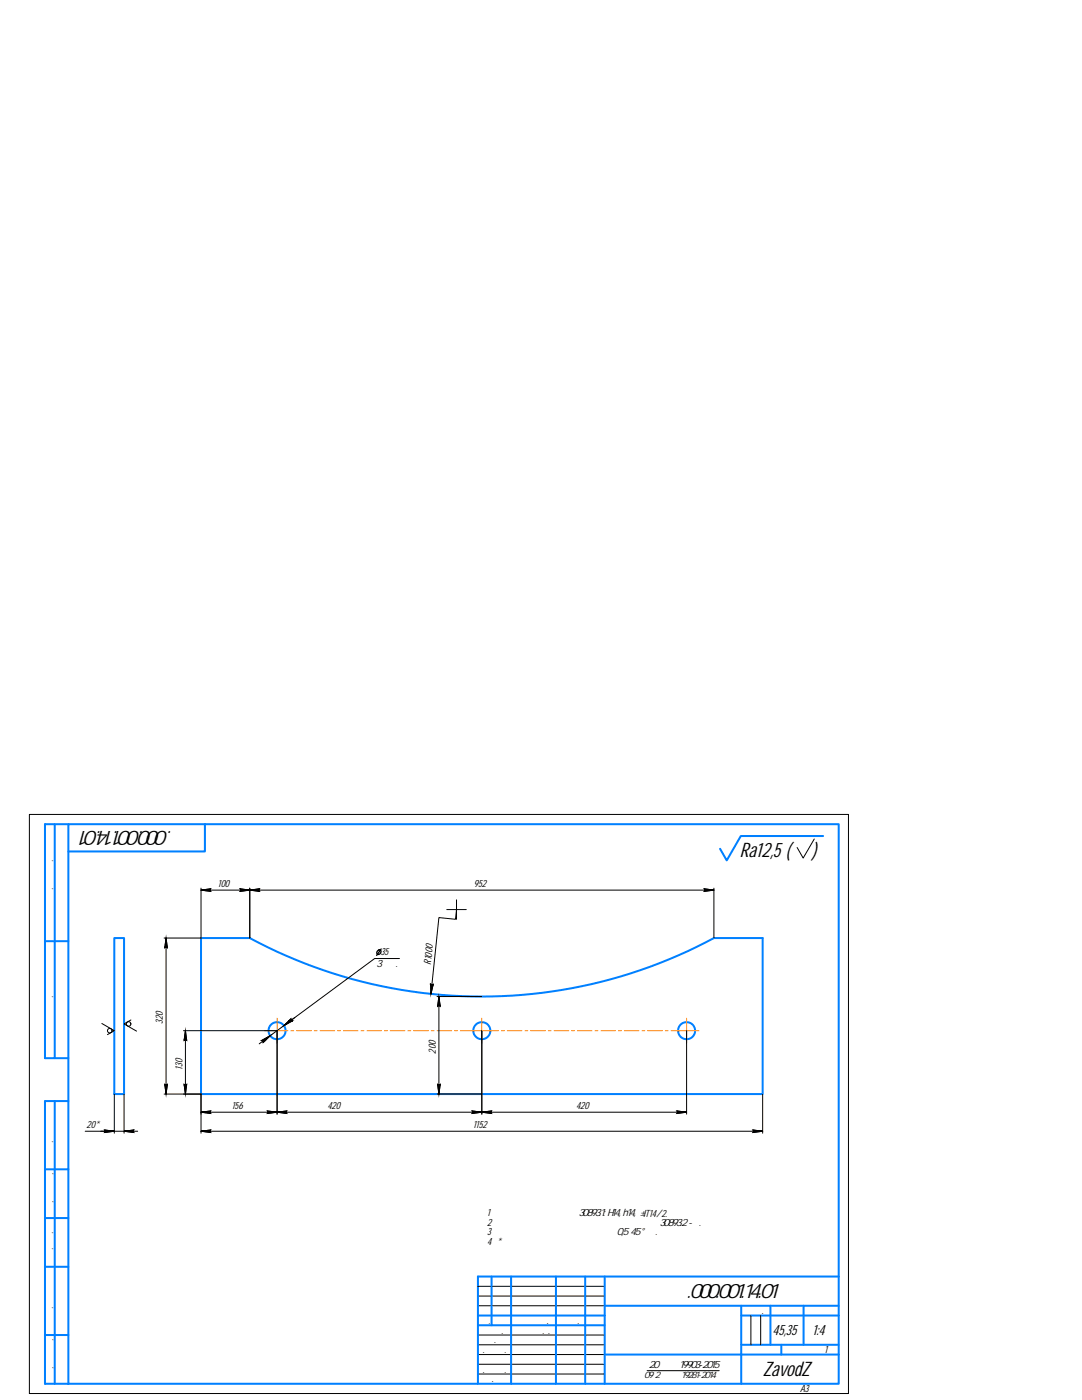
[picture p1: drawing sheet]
<svg xmlns="http://www.w3.org/2000/svg" width="216mm" height="279mm" viewBox="0 0 216 279" stroke-linecap="round" stroke-linejoin="round" font-family="sans-serif">
<g fill="none" stroke="#0080ff" stroke-width=".4">
<path d="M10.9 164.5v46.7M13.6 164.5h153.8v111.7h-153.8zM13.6 164.5h-4.6v46.7h4.6M40.9 164.5v5.4h-27.3M164.2 166.8h-16.4l-2.8 4.9-1.3-2.3M9 187.8h4.6M22.8 187.2h2v31.1h-2zM40.1 187.2h9.7a97.7 97.7 0 0 0 92.7 0h9.7v31.1h-112.1zM10.9 219.7v56.5M13.6 219.7h-4.6v56.5h4.6M9 233.4h4.6M9 252.8h4.6"/>
<path d="M9 243.1h4.6M98.1 254.8v9.7M102 254.8v21.4M110.9 254.8v21.4M116.8 254.8v21.4M120.7 254.8v21.4M167.4 254.8h-72v21.4M9 266.4h4.6M95.4 262.5h25.3M95.4 264.5h25.3M120.7 270.3h46.7M120.7 260.6h46.7"/>
<path d="M147.9 262.5h19.5M147.9 260.6v15.6M147.9 268.4h19.5M153.7 260.6v7.8M155.9 268.4v1.9M160.3 260.6v7.8"/>
<circle cx="55.3" cy="205.7" r="1.7"/>
<circle cx="96.1" cy="205.7" r="1.7"/>
<circle cx="137" cy="205.7" r="1.7"/>
</g>
<g fill="none" stroke="#000" stroke-width=".2">
<path d="M5.9 162.5h163.4v115.6h-163.4zM40.1 177.6l1.9-.2-.1 .2 .1 .3zM40.1 177.2v10h-7.4M40.1 177.6h102.4M47.9 177.4l1.9 .2-1.9 .3 .2-.3zM49.8 177.6l2-.2-.2 .2 .2 .3zM49.8 177.2v10M91.1 179.6v3.9M140.5 177.4l2 .2-2 .3 .2-.3zM142.5 177.2v10M162.5 167.4l-2.2 3.8-1.2-2.1M33.1 187.2l.3 2-.3-.2-.2 .2z"/>
<path d="M33.1 187.2v31.1M79.7 191.3h-4.9l-20.9 15.4-1.7 1 .3 .1v.3l1.4-1.4-2.2 1.6M85.9 196.4l.3 .2 .2-.2-.4 2zM87.2 198.9h8.9M87.6 198.9l.2 1.9-.2-.2-.3 .2zM87.6 198.9v19.4M89.1 181.5h3.9M91.1 181.5l-.2 2-3.3-.4-1.6 15.3M20.3 204.3l2.5 1.4-1.4 .8M22.8 218.3v7.9M24.8 218.3v7.9M26.1 203.6l-1.3 .7 2.4 1.5"/>
<path d="M32.7 218.3h7.4v7.9M32.9 216.4l.2 .2 .3-.2-.3 1.9zM36.6 205.7h18.7v16.7M36.7 216.4l.3 .2 .3-.2-.3 1.9zM37 205.7l.3 1.9-.3-.2-.3 .2zM37 205.7v12.6M58.8 203.1l-2.1 1.6 1.4-1.4v.3l.3 .1-1.7 1M87.2 218.3h8.9M87.3 216.4l.3 .2 .2-.2-.2 1.9zM96.1 205.7v16.7M137 205.7v16.7M152.2 218.3v7.9"/>
<path d="M17 225.8h7.8l1.9 .2-.2-.2 .2-.3-1.9 .3h2.7M20.1 225.8h2.7l-1.9 .2 .2-.2-.2-.3 1.9 .3M40.1 225.8l1.9-.3-.1 .3 .1 .2zM40.1 222l1.9-.3-.1 .3 .1 .2zM40.1 225.8h112.1M40.1 222h96.9M53.3 221.7l2 .3-2 .2 .2-.2zM55.3 222l1.9-.3-.2 .3 .2 .2zM94.2 221.7l1.9 .3-1.9 .2 .2-.2zM96.1 222l2-.3-.2 .3 .2 .2zM135.1 221.7l1.9 .3-1.9 .2 .2-.2zM150.2 225.5l2 .3-2 .2 .2-.2z"/>
<path d="M95.4 258.7h25.3M95.4 256.7h25.3M95.4 260.6h25.3M95.4 266.4h25.3M95.4 268.4h25.3M95.4 270.3h25.3M95.4 272.3h25.3M95.4 274.2h25.3M129.1 273.5h14.4M149.8 262.5v5.9M151.8 262.5v5.9"/>
<circle cx="21.9" cy="205.7" r=".45"/>
<circle cx="25.7" cy="204.3" r=".45"/>
</g>
<g fill="#000" stroke="#000" stroke-width=".2">
<path d="M32.9 189h.2l-.2 .2zM33.1 187.2l.3 1.8h-.5zM33.1 189h.3v.2zM85.9 196.6h.5l-.4 1.8zM86.2 196.6l.2-.2v.2zM87.6 198.9l.2 1.7h-.4zM32.9 216.4l.2 .2h-.2zM32.9 216.6h.5l-.3 1.7zM33.1 216.6l.3-.2v.2zM36.7 216.4l.3 .2h-.2zM36.8 216.6h.4l-.2 1.7zM36.8 207.4h.2l-.3 .2z"/>
<path d="M37 205.7l.2 1.7h-.4zM37 207.4h.2l.1 .2zM37 216.6l.3-.2-.1 .2zM52.2 207.7h.7zM52.2 207.7l1.7-1-1 1zM57.7 203.6l.7 .1zM58.1 203.3v.3h-.4zM87.3 216.4l.3 .2h-.2zM87.4 200.6h.2l-.3 .2zM87.4 216.6h.4l-.2 1.7zM87.6 200.6h.2v.2zM87.6 216.6l.2-.2v.2z"/>
<path d="M40.1 177.6l1.9-.2-.1 .2zM40.1 177.6l1.9 .3-.1-.3z"/>
<path d="M47.9 177.4l1.9 .2h-1.7zM48.1 177.6l-.2 .3 1.9-.3z"/>
<path d="M49.8 177.6l2-.2-.2 .2zM49.8 177.6l2 .3-.2-.3z"/>
<path d="M140.5 177.4l2 .2h-1.8zM140.7 177.6l-.2 .3 2-.3z"/>
<path d="M85.9 196.4l.3 .2zM85.9 196.4l.3 .2h-.3z"/>
<path d="M52.2 207.7l.6 .1zM52.5 207.8h.3l-.3 .3z"/>
<path d="M57.6 203.7h.8zM56.7 204.7l.9-1h.8z"/>
<path d="M20.9 225.5l1.9 .3h-1.7zM21.1 225.8l-.2 .2 1.9-.2z"/>
<path d="M24.8 225.8l1.9-.3-.2 .3zM24.8 225.8l1.9 .2-.2-.2z"/>
<path d="M40.1 225.8l1.9-.3-.1 .3zM40.1 225.8l1.9 .2-.1-.2z"/>
<path d="M40.1 222l1.9-.3-.1 .3zM40.1 222l1.9 .2-.1-.2z"/>
<path d="M53.3 221.7l2 .3h-1.8zM53.5 222l-.2 .2 2-.2z"/>
<path d="M55.3 222l1.9-.3-.2 .3zM55.3 222l1.9 .2-.2-.2z"/>
<path d="M94.2 221.7l1.9 .3h-1.7zM94.4 222l-.2 .2 1.9-.2z"/>
<path d="M96.1 222l2-.3-.2 .3zM96.1 222l2 .2-.2-.2z"/>
<path d="M135.1 221.7l1.9 .3h-1.7zM135.3 222l-.2 .2 1.9-.2z"/>
<path d="M150.2 225.5l2 .3h-1.8zM150.4 225.8l-.2 .2 2-.2z"/>
</g>
<g fill="none" stroke="#ff8000" stroke-width=".2">
<path d="M55.3 203.2v2.5h-2.5M57.4 205.7h-2.1v2.5M58 205.7h.6M59.2 205.7h2.9M62.7 205.7h.6M63.9 205.7h2.9M67.4 205.7h.6M68.5 205.7h3M72 205.7h.6M73.2 205.7h2.9M76.7 205.7h.6M77.9 205.7h2.9"/>
<path d="M81.4 205.7h.6M82.5 205.7h3M86.1 205.7h.5M87.2 205.7h2.9M90.7 205.7h.6M91.9 205.7h2.9M93.7 205.7h4.9M95.4 205.7h.6M96.1 203.2v5M96.6 205.7h2.9M100.1 205.7h.5M101.2 205.7h2.9"/>
<path d="M104.7 205.7h.6M105.9 205.7h2.9M109.4 205.7h.6M110.6 205.7h2.9M114.1 205.7h.5M115.2 205.7h3M118.7 205.7h.6M119.9 205.7h2.9M123.4 205.7h.6M124.6 205.7h2.9M128.1 205.7h.6M129.2 205.7h3"/>
<path d="M132.7 205.7h.6M133.9 205.7h2.2M134.5 205.7h5M137 203.2v5"/>
</g>
<path d="M75.3 189.8l.3-.2a.34 .34 0 0 1 .4 .1 .34 .34 0 0 1 0 .4l-.1 .2a.39 .39 0 0 1-.6 .1 .39 .39 0 0 1 0-.6zM76.1 189.4l-.9 1.3" fill="none" stroke="#000" stroke-width=".25"/>
<g font-size="4.1">
<text x="39.3" y="165.8" transform="rotate(-180 39.3 165.8)">ЗЗП.000.001.14.01</text>
<text x="147.6" y="171.1">Ra12,5 (</text>
<text x="162.1" y="171.1">)</text>
<text x="131.9" y="259.1">ЗЗП.000.001.14.01</text>
<text x="152.2" y="274.6">ZavodZ</text>
</g>
<g font-size="2.9">
<text x="154.1" y="266.4">45,35</text>
<text x="162.1" y="266.4">1:4</text>
</g>
<g font-size="2.1">
<text x="43.5" y="177">100</text>
<text x="94.6" y="177">952</text>
<text x="10.6" y="180.7" transform="rotate(-90 10.6 180.7)">Перв. примен.</text>
<text x="76" y="190.7">35</text>
<text x="75.1" y="193">3 отв.</text>
<text x="86" y="192.5" transform="rotate(-84 86 192.5)">R1000</text>
<text x="10.6" y="202.8" transform="rotate(-90 10.6 202.8)">Справ. №</text>
<text x="32.5" y="204.4" transform="rotate(-90 32.5 204.4)">320</text>
<text x="36.4" y="213.5" transform="rotate(-90 36.4 213.5)">130</text>
<text x="87" y="210.2" transform="rotate(-90 87 210.2)">200</text>
<text x="46.2" y="221.4">156</text>
<text x="65.3" y="221.4">420</text>
<text x="114.9" y="221.4">420</text>
<text x="17.3" y="225.1">20*</text>
<text x="94.4" y="225.1">1152</text>
<text x="10.6" y="231.2" transform="rotate(-90 10.6 231.2)">Подп. и дата</text>
<text x="10.6" y="242.5" transform="rotate(-90 10.6 242.5)">Инв. № дубл.</text>
<text x="97.2" y="242.6">1 Общие допуски по ГОСТ 30893.1: H14, h14, ±IT14/2.</text>
<text x="97.2" y="244.6">2 Общие допуски формы и расположения по ГОСТ 30893.2 - К.</text>
<text x="97.2" y="246.6">3 Острые кромки притупить фаской 0,5х45 ° мм.</text>
<text x="97.2" y="248.5">4 *Размер для справок</text>
<text x="10.6" y="252.6" transform="rotate(-90 10.6 252.6)">Взам. инв. №</text>
<text x="149.2" y="262.3">Лит.</text>
<text x="154.6" y="262.3">Масса</text>
<text x="160.5" y="262.3">Масштаб</text>
<text x="10.6" y="264.3" transform="rotate(-90 10.6 264.3)">Подп. и дата</text>
<text x="95.5" y="266.1">Разраб.</text>
<text x="95.5" y="268.1">Пров.</text>
<text x="95.5" y="264.2">Изм.</text>
<text x="98.2" y="264.2">Лист</text>
<text x="102.1" y="266.2">Иванов Ю.В.</text>
<text x="103.3" y="264.2">№ докум.</text>
<text x="112.1" y="264.2">Подп.</text>
<text x="116.9" y="264.2">Дата</text>
<text x="10.6" y="275.6" transform="rotate(-90 10.6 275.6)">Инв. № подл.</text>
<text x="95.5" y="270">Т.контр.</text>
<text x="95.5" y="273.9">Н.контр.</text>
<text x="95.5" y="275.9">Утв.</text>
<text x="129.5" y="273">20 ГОСТ 19903-2015</text>
<text x="148.3" y="270">Лист</text>
<text x="156.5" y="270">Листов</text>
<text x="164.5" y="270">1</text>
<text x="124.7" y="277.8">Копировал</text>
<text x="151.9" y="277.8">Формат</text>
<text x="159.7" y="277.8">A3</text>
</g>
<text font-size="1.8" x="128.5" y="275">09Г2С ГОСТ 19281-2014</text>
</svg>
